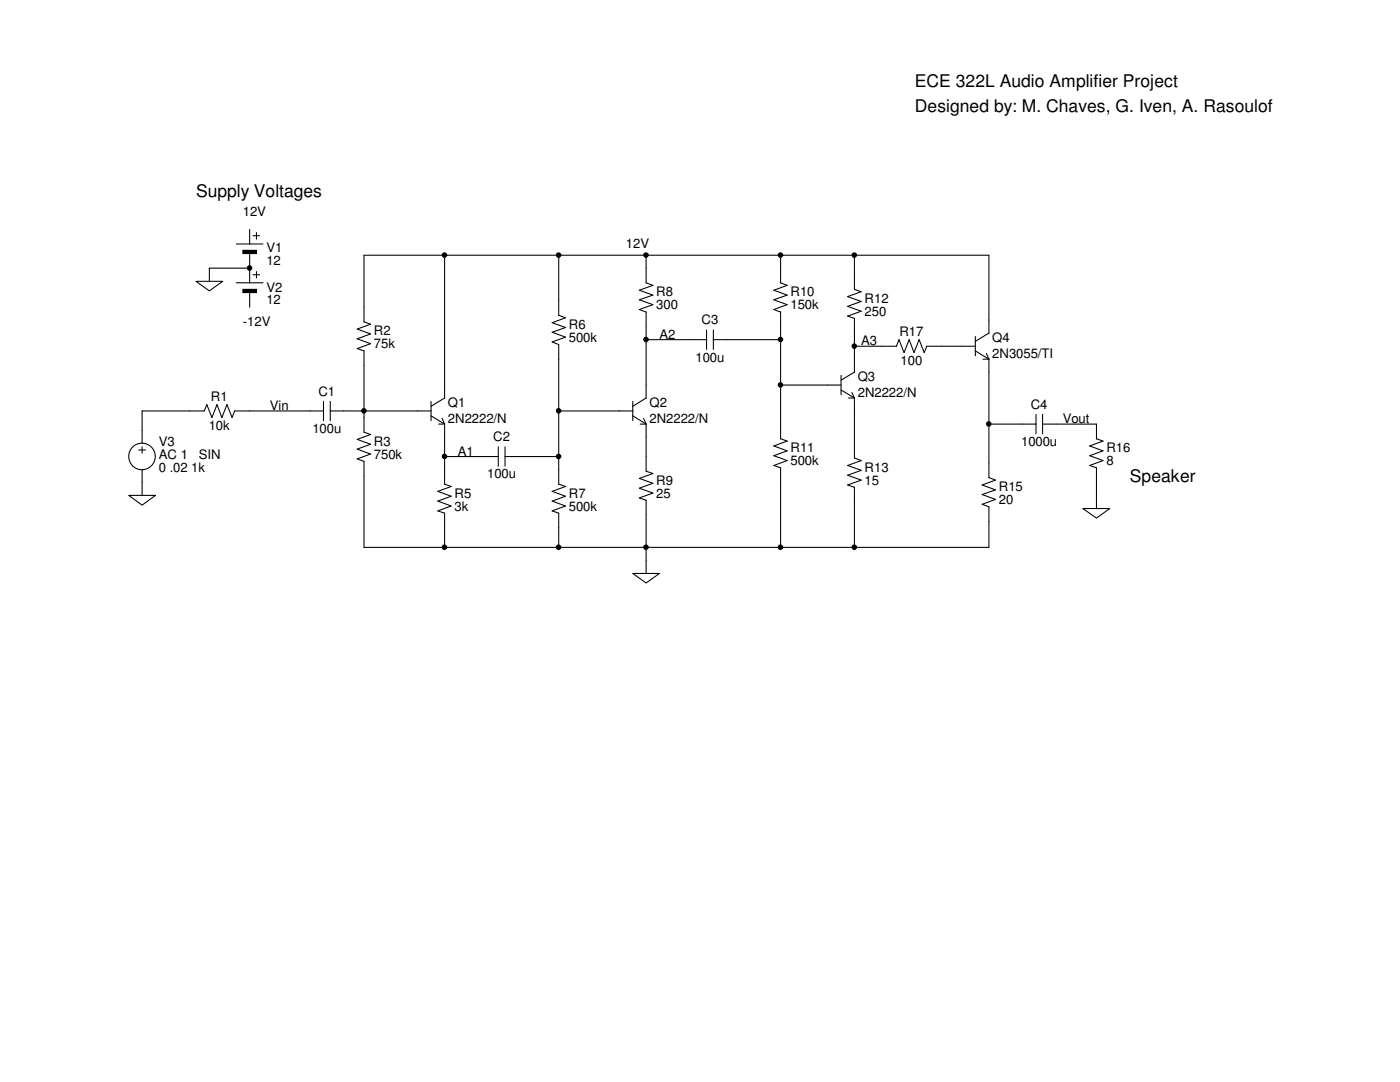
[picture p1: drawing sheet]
<svg xmlns="http://www.w3.org/2000/svg" width="279mm" height="216mm" viewBox="0 0 279 216" stroke-linecap="round" stroke-linejoin="round" font-family="sans-serif">
<g fill="none" stroke="#000" stroke-width=".21">
<path d="M39.1 56.1h5.3l-2.6 1.9zM47.2 48.7h5.3M47.2 56.4h5.3M48.5 50h2.7v.6h-2.7zM48.5 57.7h2.7v.7h-2.7zM49.8 45.8v2.9M49.8 50.5v6M49.8 58.3v3M49.8 53.5h-8v2.7M50.5 47h1.3M50.5 54.8h1.3M51.2 46.4v1.3"/>
<path d="M51.2 54.2v1.3M88.7 50.9v28.6M111.5 50.9v12M128.9 50.9v5.6M128.9 56.4l1.4 .5-2.7 1 2.7 1-2.7 .9 2.7 1-2.7 1 1.3 .5M155.8 56.4l1.3 .5-2.7 1 2.7 1-2.7 .9 2.7 1-2.7 1 1.4 .5M155.8 50.9v5.6M170.5 50.9v6.9M170.5 57.7l1.4 .5-2.7 1 2.7 1-2.7 .9 2.7 1-2.7 1 1.3 .4M72.6 64.3v-13.4h124.8v15.6M72.6 64.2l1.4 .5-2.7 1 2.7 .9-2.7 1 2.7 1-2.7 1 1.3 .4v16.3M88.7 79.4l-2.7 1.7"/>
<path d="M111.5 62.9l1.4 .5-2.7 1 2.7 1-2.7 .9 2.7 1-2.7 .9 1.3 .5M111.5 68.7v27.9M128.9 79.4l-2.6 1.7M128.9 62.2v17.3M128.9 67.8h12.2M141 65.8v3.9M142.3 67.8h13.5M142.4 65.8v3.9M155.8 76.8h12.1M155.8 62.2v25.4M167.9 74.9v3.9M167.9 77.8l2.6 1.6"/>
<path d="M169.3 79.4h1.2M170 78.3l.5 1.1M170.5 69.1h8.4M170.5 74.3l-2.6 1.6M170.5 63.5v10.8M170.5 79.4v12M178.9 69.1l.5-1.3 1 2.6 1-2.6 1 2.6 1-2.6 1 2.6 .6-1.3M184.9 69.1h9.8M194.6 67.1v3.9M194.6 70l2.8 1.7M196.2 71.7h1.2M196.8 70.5l.6 1.2"/>
<path d="M197.4 66.5l-2.8 1.6M197.4 71.6v23.7M25.7 98.8h5.3l-2.6 2zM27.7 89.8h1.3M28.4 89.2v1.2M28.4 93.6v5.3M40.8 82l.5-1.3 1 2.6 1-2.6 1 2.6 1-2.6 1 2.6 .5-1.3h17.8M40.8 82h-12.4v6.5M64.6 80.1v3.8M65.9 82h20.2M65.9 80.1v3.8M72.6 86.2l1.4 .5-2.7 1 2.7 .9-2.7 1 2.7 1-2.7 1 1.3 .4v17.2h124.8v-8.1"/>
<path d="M86 80.1v3.8M86 83l2.7 1.6M87.5 84.6h1.2M88.2 83.5l.5 1.1M88.7 84.6v12M88.7 96.6l1.3 .5-2.6 .9 2.6 1-2.6 1 2.6 1-2.6 .9 1.3 .5v6.8M88.7 91.1h10.8M99.4 89.2v3.8M100.8 91.1h10.7M100.8 89.2v3.8M111.5 82h14.8M111.5 96.6l1.4 .5-2.7 .9 2.7 1-2.7 1 2.7 1-2.7 .9 1.3 .5v6.8"/>
<path d="M126.3 80.1v3.8M126.3 83l2.6 1.6M127.8 84.6h1.1M128.4 83.5l.5 1.1M128.9 84.6v9.5M128.9 99.8v14.7M128.9 94l1.4 .5-2.7 1 2.7 .9-2.7 1 2.7 1-2.7 1 1.3 .4M155.8 93.3v15.9M155.8 87.5l1.3 .5-2.7 1 2.7 1-2.7 .9 2.7 1-2.7 1 1.4 .4M170.5 97.2v12M170.5 91.4l1.4 .5-2.7 1 2.7 1-2.7 .9 2.7 1-2.7 1 1.3 .4M197.4 84.6h9.4"/>
<path d="M197.4 95.3l1.3 .5-2.7 1 2.7 .9-2.7 1 2.7 1-2.7 .9 1.4 .5M206.8 82.7v3.9M208 84.6h10.8v3M208.1 82.7v3.9M218.8 87.5l1.3 .5-2.6 1 2.6 1-2.6 .9 2.6 1-2.6 1 1.3 .4M218.8 93.3v8.2M126.3 114.4h5.3l-2.7 1.9zM216.1 101.5h5.4l-2.7 1.9z"/>
<circle cx="49.8" cy="53.5" r=".45"/>
<circle cx="88.7" cy="50.9" r=".45"/>
<circle cx="111.5" cy="50.9" r=".45"/>
<circle cx="128.9" cy="50.9" r=".45"/>
<circle cx="155.8" cy="50.9" r=".45"/>
<circle cx="170.5" cy="50.9" r=".45"/>
<circle cx="128.9" cy="67.7" r=".45"/>
<circle cx="155.8" cy="76.8" r=".45"/>
<circle cx="155.8" cy="67.7" r=".45"/>
<circle cx="170.5" cy="69.1" r=".45"/>
<circle cx="28.3" cy="91.1" r="2.65"/>
<circle cx="72.6" cy="82" r=".45"/>
<circle cx="88.7" cy="91.1" r=".45"/>
<circle cx="111.5" cy="82" r=".45"/>
<circle cx="111.5" cy="91.1" r=".45"/>
<circle cx="197.3" cy="84.6" r=".45"/>
<circle cx="88.7" cy="109.2" r=".45"/>
<circle cx="111.5" cy="109.2" r=".45"/>
<circle cx="128.9" cy="109.2" r=".45"/>
<circle cx="155.8" cy="109.2" r=".45"/>
<circle cx="170.5" cy="109.2" r=".45"/>
</g>
<g fill="#000">
<path d="M48.5 50h2.7v.6h-2.7z" fill-rule="evenodd"/>
<path d="M48.5 57.7h2.7v.7h-2.7z" fill-rule="evenodd"/>
<circle cx="49.8" cy="53.5" r=".45"/>
<circle cx="88.7" cy="50.9" r=".45"/>
<circle cx="111.5" cy="50.9" r=".45"/>
<circle cx="128.9" cy="50.9" r=".45"/>
<circle cx="155.8" cy="50.9" r=".45"/>
<circle cx="170.5" cy="50.9" r=".45"/>
<circle cx="128.9" cy="67.7" r=".45"/>
<circle cx="155.8" cy="76.8" r=".45"/>
<circle cx="155.8" cy="67.7" r=".45"/>
<circle cx="170.5" cy="69.1" r=".45"/>
<circle cx="72.6" cy="82" r=".45"/>
<circle cx="88.7" cy="91.1" r=".45"/>
<circle cx="111.5" cy="82" r=".45"/>
<circle cx="111.5" cy="91.1" r=".45"/>
<circle cx="197.3" cy="84.6" r=".45"/>
<circle cx="88.7" cy="109.2" r=".45"/>
<circle cx="111.5" cy="109.2" r=".45"/>
<circle cx="128.9" cy="109.2" r=".45"/>
<circle cx="155.8" cy="109.2" r=".45"/>
<circle cx="170.5" cy="109.2" r=".45"/>
</g>
<g font-size="3.5">
<text x="182.6" y="17.3">ECE 322L Audio Amplifier Project</text>
<text x="182.6" y="22.4">Designed by: M. Chaves, G. Iven, A. Rasoulof</text>
<text x="39.1" y="39.3">Supply Voltages</text>
<text x="225.5" y="96.3">Speaker</text>
</g>
<g font-size="2.6">
<text x="48.5" y="43">12V</text>
<text x="53.2" y="50.4">V1</text>
<text x="53.2" y="53">12</text>
<text x="124.9" y="49.5">12V</text>
<text x="53.2" y="58.2">V2</text>
<text x="131" y="59.1">R8</text>
<text x="157.8" y="59.1">R10</text>
<text x="48.5" y="65">-12V</text>
<text x="53.2" y="60.7">12</text>
<text x="113.5" y="65.6">R6</text>
<text x="131" y="61.7">300</text>
<text x="140" y="64.7">C3</text>
<text x="157.8" y="61.7">150k</text>
<text x="172.6" y="60.4">R12</text>
<text x="172.6" y="63">250</text>
<text x="74.6" y="66.9">R2</text>
<text x="74.6" y="69.5">75k</text>
<text x="113.5" y="68.2">500k</text>
<text x="131.6" y="67.6">A2</text>
<text x="171.9" y="68.9">A3</text>
<text x="179.5" y="67">R17</text>
<text x="198" y="68.2">Q4</text>
<text x="198" y="71.5">2N3055/TI</text>
<text x="138.8" y="72.1">100u</text>
<text x="171.2" y="76">Q3</text>
<text x="179.7" y="72.8">100</text>
<text x="42.1" y="79.9">R1</text>
<text x="53.8" y="81.9">Vin</text>
<text x="63.5" y="79">C1</text>
<text x="89.4" y="81.2">Q1</text>
<text x="129.6" y="81.2">Q2</text>
<text x="171.2" y="79.2">2N2222/N</text>
<text x="205.7" y="81.5">C4</text>
<text x="31.7" y="88.9">V3</text>
<text x="41.7" y="85.7">10k</text>
<text x="62.4" y="86.4">100u</text>
<text x="74.6" y="88.9">R3</text>
<text x="89.4" y="84.5">2N2222/N</text>
<text x="98.4" y="88">C2</text>
<text x="129.6" y="84.5">2N2222/N</text>
<text x="203.8" y="89">1000u</text>
<text x="212.1" y="84.5">Vout</text>
<text x="31.7" y="91.5">AC 1</text>
<text x="31.7" y="94.1">0 .02 1k</text>
<text x="39.7" y="91.5">SIN</text>
<text x="74.6" y="91.5">750k</text>
<text x="91.4" y="90.9">A1</text>
<text x="97.2" y="95.5">100u</text>
<text x="157.8" y="90.2">R11</text>
<text x="157.8" y="92.8">500k</text>
<text x="172.6" y="94.1">R13</text>
<text x="220.8" y="90.2">R16</text>
<text x="220.8" y="92.8">8</text>
<text x="90.7" y="99.3">R5</text>
<text x="90.7" y="101.9">3k</text>
<text x="113.5" y="99.3">R7</text>
<text x="113.5" y="101.9">500k</text>
<text x="131" y="96.7">R9</text>
<text x="131" y="99.3">25</text>
<text x="172.6" y="96.7">15</text>
<text x="199.3" y="98">R15</text>
<text x="199.3" y="100.6">20</text>
</g>
</svg>
